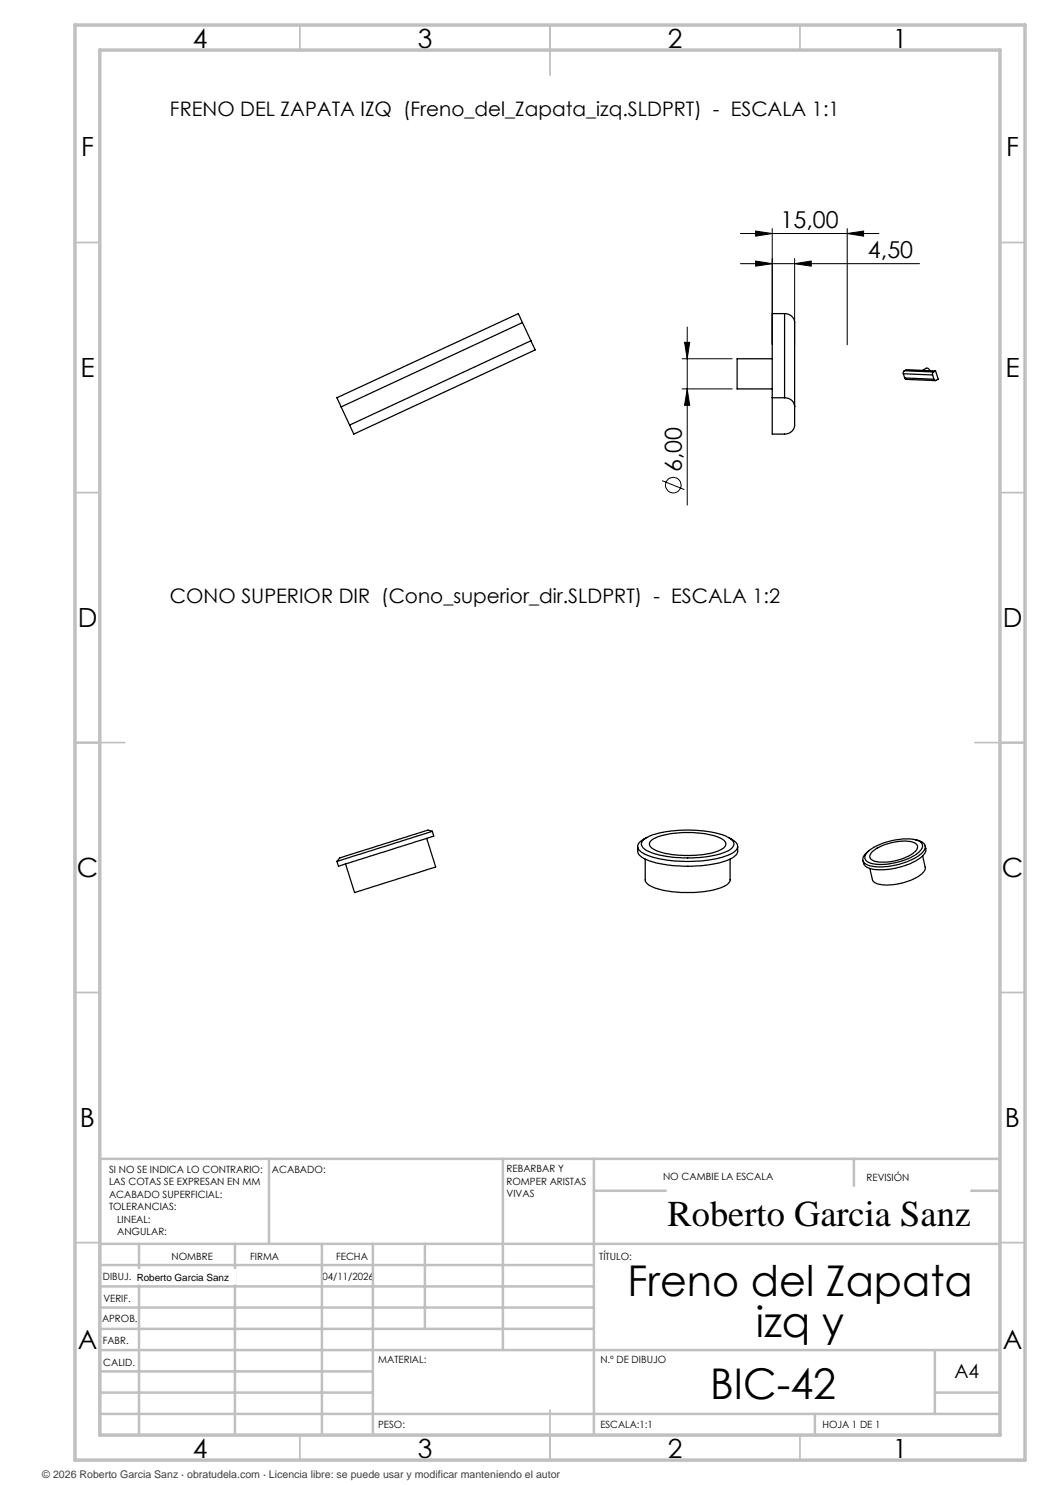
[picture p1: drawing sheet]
<svg xmlns="http://www.w3.org/2000/svg" width="210mm" height="297mm" viewBox="0 0 210 297" stroke-linecap="round" stroke-linejoin="round" font-family="sans-serif">
<g fill="none" stroke="#000" stroke-width=".2">
<path d="M148.1 46.7h27.7M148.1 52.7h35.8M151.1 46.2l3.3 .5-3.3 .5zM151.1 52.2l3.3 .5-3.3 .5zM154.4 45.7v23.3M158.9 52.7l3.3-.5v1zM158.9 51.7v17.3M169.4 46.7l3.3-.5v1zM169.4 45.7v23.3M136.4 77.8h10M136.4 71.8h10M136.9 68.5h1l-.5 3.3z"/>
<path d="M137.4 77.8l.5 3.3h-1zM137.4 65.4v35.6M132.4 96.1l4.5 1.8"/>
<circle cx="134.6" cy="97" r="1.55"/>
</g>
<g fill="none" stroke="#c0c0c0" stroke-width=".35">
<path d="M60 5v5M110 5v10M160 5v5M15 48.5h5M200 48.5h5M15 98.5h5M200 98.5h5M15 148.5h10M195 148.5h10M15 198.5h5M200 198.5h5M15 248.5h5"/>
<path d="M200 248.5h5M60 287v5M110 282v10M160 287v5"/>
</g>
<g fill="none" stroke="#c0c0c0" stroke-width=".5">
<path d="M53.8 231.8v17M100.6 231.8v38.2M118.8 231.8v55.2M118.8 238.2h81.2M170.8 231.8v6.4M200 231.8h-180v55.2M20 248.8h180M20 257.3h98.8M20 253h98.8M27.8 248.8v38.2M47 248.8v38.2M64.4 248.8v38.2"/>
<path d="M74.6 248.8v38.2M85 248.8v17M20 265.8h98.8M20 261.5h98.8M20 278.5h54.6M20 274.3h54.6M20 270h180M187 278.5h13M187 270v12.8M20 282.8h180M163 282.8v4.2"/>
</g>
<path d="M15 5h190v287h-190zM20 10h180v277h-180z" fill="none" stroke="#c0c0c0" stroke-width=".7"/>
<g fill="#000">
<path d="M151.1 52.2l3.3 .5-3.3 .5zM158.9 52.7l3.3-.5v1z"/>
<path d="M169.4 46.7l3.3-.5v1zM151.1 46.2l3.3 .5-3.3 .5z"/>
<path d="M137.4 77.8l.5 3.3h-1zM136.9 68.5h1l-.5 3.3z"/>
</g>
<g fill="none" stroke="#000" stroke-width=".25">
<path d="M104.5 64.5l-.8-1.8-36.3 16.8 .8 1.9M104.5 64.5l-36.3 16.9M104.5 64.5l1.7 3.7M106.2 68.2l.8 1.8-36.2 16.8-.9-1.8M106.2 68.2l-36.3 16.8M154.4 62.7h2.5a1.88 1.88 0 0 1 2 1.8v20.5a1.88 1.88 0 0 1-2 1.8h-2.5zM154.4 71.8h-7v6h7M154.4 79.5h2.5M156.9 79.5a1.88 1.88 0 0 1 2 1.9M156.9 62.7v16.8M180.7 74.8l5.8 .2M180.7 74.8l.2 .8"/>
<path d="M180.9 74.2l-.2 .2v.4M180.9 74.2l5.8 .2M180.9 74.2l.4-.3 5.8 .3M180.9 75.6l.3 .3 5.9 .2M180.9 75.6l5.9 .2M184.5 74.1l.7-.4a.57 .57 0 0 1 .8 .4M186.5 75l.3 .8M186.7 74.4l-.2 .6M187.1 74.2l.5 1.6-.5 .3-.3-.3M187.1 74.2l-.4 .2M68.2 81.4l1.7 3.6M85.3 167.7l1.8 5.7-16.1 5.1h-.1l-1.8-5.7"/>
<path d="M86.5 166.3l-19.1 6M86.5 166.3l.2 .9-.1 .1-18.9 5.9-.3-.9M86.5 166.3l-.9-.3-17.5 5.5-.7 .8M127.5 169.3v.9a3 3 0 0 0 2.4 2 27.5 27.5 0 0 0 15.6-.2l1.3-.7a1.4 1.4 0 0 0 .7-1.1v-.9M128.6 168.1a8.6 8.6 0 0 1 4.9-1.8 25.1 25.1 0 0 1 11.7 .9l.7 .4a1.22 1.22 0 0 1 .9 1.1 1.22 1.22 0 0 1-.8 1.2 19.3 19.3 0 0 1-10.2 1.6 13.3 13.3 0 0 1-7-1.8l-.2-.1a.98 .98 0 0 1 0-1.5zM129 171.8v4.3a3.9 3.9 0 0 0 3.1 1.8 22.1 22.1 0 0 0 12.8-.7l.7-.4 .4-.7v-4.3M129.4 167.5l-1.1 .6a1.3 1.3 0 0 0-.8 1.2 1.3 1.3 0 0 0 .9 1.2 21.4 21.4 0 0 0 10.9 1.7 15.6 15.6 0 0 0 7.5-1.8 1.29 1.29 0 0 0 .7-1.3 1.29 1.29 0 0 0-1-1.1l-.8-.5M130.2 168.2a10.1 10.1 0 0 1 5.9-1.7 15.6 15.6 0 0 1 8.5 1.5 1.01 1.01 0 0 1 .6 1 1.01 1.01 0 0 1-.8 .8 18.5 18.5 0 0 1-10 1.1 6.6 6.6 0 0 1-4.4-1.7 .82 .82 0 0 1 .2-1zM173.4 170.6a12.4 12.4 0 0 1 9-2.8 2.2 2.2 0 0 1 2.1 1.2 3 3 0 0 1-2.1 2.3 12 12 0 0 1-8.6 1.2 1.13 1.13 0 0 1-.4-1.9zM174.4 170.4a10.1 10.1 0 0 1 8.3-1.9 1.01 1.01 0 0 1 .8 .9 1.01 1.01 0 0 1-.6 1 10 10 0 0 1-8.2 1.8 .97 .97 0 0 1-.7-.8 .97 .97 0 0 1 .4-1zM183 167.9l.4 .1a1.61 1.61 0 0 1 1.6 1.6 6.2 6.2 0 0 1-4.2 2.9 10.6 10.6 0 0 1-7.7 .3 1.18 1.18 0 0 1-.1-2l.8-.7M184.5 171.2l.5 2.2a2.3 2.3 0 0 1-1.6 2 11.4 11.4 0 0 1-8.1 1.3l-.4-.2-.4-.5-.5-2.3"/>
<path d="M185 169.2l.2 .5a2.54 2.54 0 0 1-1.6 2.2 14.3 14.3 0 0 1-9.6 1.8l-1-.5-.2-.4-.2-.7"/>
</g>
<g fill="#fff" stroke="#fff" stroke-width=".35">
<path d="M27.3 254h19.7v2.7h-19.7z"/>
<path d="M133.5 237.5h60.4v9.9h-60.4z"/>
</g>
<g font-size="8.5">
<text x="125.5" y="259.3">Freno del Zapata</text>
<text x="151.2" y="267.4">izq y</text>
<text x="142" y="279.7">BIC-42</text>
</g>
<text font-size="7.3" x="133.5" y="245.1">Roberto Garcia Sanz</text>
<g font-size="5.3">
<text x="38.5" y="9.5">4</text>
<text x="83.5" y="9.5">3</text>
<text x="133.6" y="9.5">2</text>
<text x="178.6" y="9.5">1</text>
<text x="16.2" y="31.2">F</text>
<text x="201.2" y="31.2">F</text>
<text x="16.1" y="75.5">E</text>
<text x="201.1" y="75.5">E</text>
<text x="15.5" y="125.5">D</text>
<text x="200.5" y="125.5">D</text>
<text x="15.4" y="175.5">C</text>
<text x="200.4" y="175.5">C</text>
<text x="16" y="225.5">B</text>
<text x="201" y="225.5">B</text>
<text x="15.5" y="269.7">A</text>
<text x="200.5" y="269.7">A</text>
<text x="38.5" y="291.5">4</text>
<text x="83.5" y="291.5">3</text>
<text x="133.6" y="291.5">2</text>
<text x="178.6" y="291.5">1</text>
</g>
<g font-size="4.7">
<text x="156.1" y="45.7">15,00</text>
<text x="173.6" y="51.7">4,50</text>
<text x="136.4" y="94.4" transform="rotate(-90 136.4 94.4)">6,00</text>
</g>
<g font-size="4">
<text x="34" y="23.1">FRENO DEL ZAPATA IZQ (Freno_del_Zapata_izq.SLDPRT) - ESCALA 1:1</text>
<text x="34" y="120.6">CONO SUPERIOR DIR (Cono_superior_dir.SLDPRT) - ESCALA 1:2</text>
</g>
<text font-size="3.9" x="190.9" y="275.5">A4</text>
<text font-size="2.1" fill="#404040" x="8.5" y="295.6">© 2026 Roberto Garcia Sanz · obratudela.com · Licencia libre: se puede usar y modificar manteniendo el autor</text>
<g font-size="2">
<text x="21.8" y="234.6">SI NO SE INDICA LO CONTRARIO:</text>
<text x="21.8" y="237.1">LAS COTAS SE EXPRESAN EN MM</text>
<text x="21.8" y="239.6">ACABADO SUPERFICIAL:</text>
<text x="54.4" y="234.6">ACABADO:</text>
<text x="101.3" y="234.5">REBARBAR Y</text>
<text x="101.3" y="237">ROMPER ARISTAS</text>
<text x="101.3" y="239.5">VIVAS</text>
<text x="132.6" y="236">NO CAMBIE LA ESCALA</text>
<text x="173.3" y="236.2">REVISIÓN</text>
<text x="21.8" y="242.1">TOLERANCIAS:</text>
<text x="23.4" y="244.6">LINEAL:</text>
<text x="23.4" y="247.1">ANGULAR:</text>
<text x="34.3" y="252">NOMBRE</text>
<text x="50" y="251.9">FIRMA</text>
<text x="67.2" y="251.9">FECHA</text>
<text x="119.9" y="251.9">TÍTULO:</text>
<text x="20.6" y="256.1">DIBUJ.</text>
<text x="27.3" y="256.1">Roberto Garcia Sanz</text>
<text x="64.5" y="255.9">04/11/2026</text>
<text x="20.7" y="260.3">VERIF.</text>
<text x="20.4" y="264.4">APROB.</text>
<text x="20.5" y="268.8">FABR.</text>
<text x="20.7" y="273.1">CALID.</text>
<text x="75.6" y="272.5">MATERIAL:</text>
<text x="120.1" y="272.5">N.º DE DIBUJO</text>
<text x="75.6" y="285.5">PESO:</text>
<text x="120.1" y="285.6">ESCALA:1:1</text>
<text x="164.5" y="285.6">HOJA 1 DE 1</text>
</g>
</svg>
